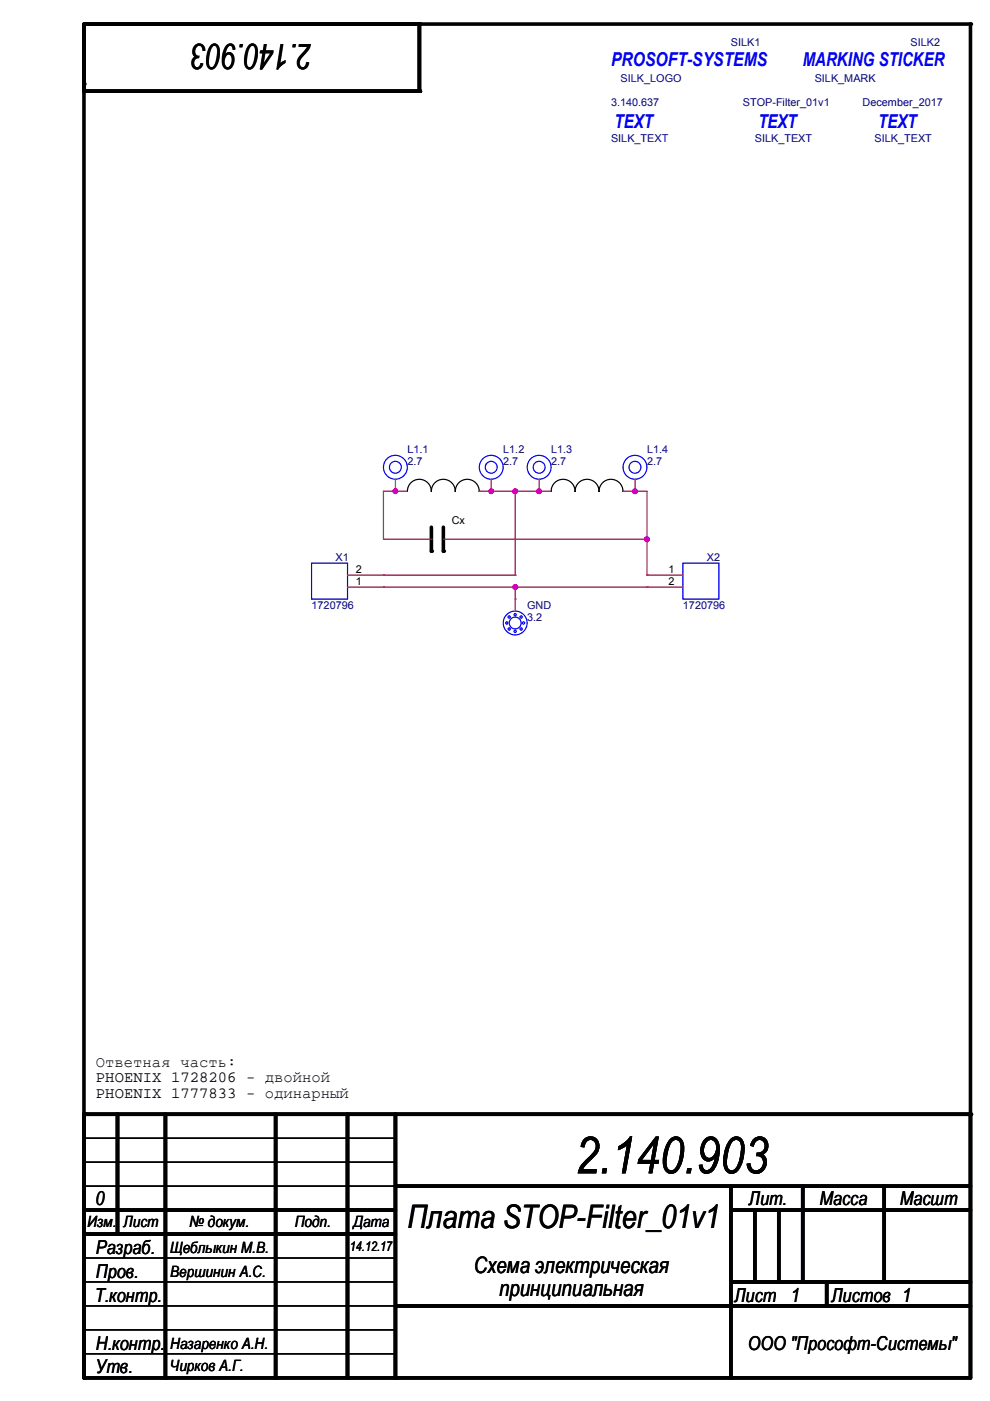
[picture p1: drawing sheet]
<svg xmlns="http://www.w3.org/2000/svg" width="210mm" height="297mm" viewBox="0 0 210 297" stroke-linecap="round" stroke-linejoin="round" font-family="sans-serif">
<g fill="none" stroke="#000" stroke-width=".76">
<path d="M17.8 5.1h188v287h-188v-286.7M88.9 5.1v14.2h-71.1M91.5 111.8v5.1M94 111.8v5.1M18.1 236.2h187.7M24.9 236.2v25.4M35.1 236.2v55.9M58.4 236.2v55.9M73.7 236.2v55.9M83.8 236.2v55.9M17.8 256.6h66M83.8 251.5h122"/>
<path d="M155 251.5v40.6M155 256.6h50.8M160 256.6v15.2M165.1 256.6v15.2M170.2 251.5v20.3M187.5 251.5v20.3M17.8 261.6h66M83.8 276.9h122M155 271.8h50.8M175.3 271.8v5.1"/>
</g>
<g fill="#000">
<circle cx="17.8" cy="17.8" r=".38"/>
<circle cx="17.8" cy="19.3" r=".38"/>
<circle cx="88.9" cy="5.1" r=".38"/>
<circle cx="88.9" cy="19.3" r=".38"/>
<circle cx="205.8" cy="5.1" r=".38"/>
<circle cx="91.5" cy="116.9" r=".38"/>
<circle cx="94" cy="116.9" r=".38"/>
<circle cx="17.8" cy="236.2" r=".38"/>
<circle cx="18.1" cy="236.2" r=".38"/>
<circle cx="205.8" cy="236.2" r=".38"/>
<circle cx="17.8" cy="256.6" r=".38"/>
<circle cx="83.8" cy="251.5" r=".38"/>
<circle cx="155" cy="256.6" r=".38"/>
<circle cx="17.8" cy="261.6" r=".38"/>
<circle cx="24.9" cy="261.6" r=".38"/>
<circle cx="83.8" cy="276.9" r=".38"/>
<circle cx="155" cy="271.8" r=".38"/>
<circle cx="160" cy="271.8" r=".38"/>
<circle cx="165.1" cy="271.8" r=".38"/>
<circle cx="170.2" cy="271.8" r=".38"/>
<circle cx="175.3" cy="276.9" r=".38"/>
<circle cx="187.5" cy="271.8" r=".38"/>
<circle cx="17.8" cy="292.1" r=".38"/>
<circle cx="35.1" cy="292.1" r=".38"/>
<circle cx="58.4" cy="292.1" r=".38"/>
<circle cx="73.7" cy="292.1" r=".38"/>
<circle cx="83.8" cy="292.1" r=".38"/>
<circle cx="155" cy="292.1" r=".38"/>
</g>
<g fill="none" stroke="#000" stroke-width=".25">
<path d="M86.4 104.2a2.53 2.53 0 0 1 2.5-2.6 2.53 2.53 0 0 1 2.5 2.6h.1a2.53 2.53 0 0 1 2.5-2.6 2.53 2.53 0 0 1 2.5 2.6 2.53 2.53 0 0 1 2.6-2.6 2.53 2.53 0 0 1 2.5 2.6M116.9 104.2a2.53 2.53 0 0 1 2.5-2.6 2.53 2.53 0 0 1 2.5 2.6M121.9 104.2a2.53 2.53 0 0 1 2.6-2.6 2.53 2.53 0 0 1 2.5 2.6 2.53 2.53 0 0 1 2.6-2.6 2.53 2.53 0 0 1 2.5 2.6M17.8 237h.1M17.8 236.5v.5M17.8 246.4h.1M17.8 241.3h.1M17.8 251.5h.1M17.8 246.4h66M17.8 241.3h66M17.8 251.5h66M17.8 276.9h.1"/>
<path d="M17.8 271.8h.1M17.8 266.7h.1M17.8 276.9h66M17.8 271.8h66M17.8 266.7h66M17.8 287h.1M17.8 282h.1M17.8 287h66M17.8 282h66"/>
</g>
<g fill="none" stroke="#00f" stroke-width=".25">
<path d="M66.1 119.4h7.6v7.6h-7.6zM144.8 119.4h7.6v7.6h-7.6z"/>
<circle cx="83.8" cy="99.1" r="1.26"/>
<circle cx="83.8" cy="99.1" r="2.53"/>
<circle cx="104.1" cy="99.1" r="1.26"/>
<circle cx="104.1" cy="99.1" r="2.53"/>
<circle cx="114.3" cy="99.1" r="1.26"/>
<circle cx="114.3" cy="99.1" r="2.53"/>
<circle cx="134.6" cy="99.1" r="1.26"/>
<circle cx="134.6" cy="99.1" r="2.53"/>
<circle cx="107.5" cy="132.1" r=".24"/>
<circle cx="108" cy="130.8" r=".24"/>
<circle cx="108" cy="133.4" r=".24"/>
<circle cx="109.2" cy="132.1" r="1.26"/>
<circle cx="109.2" cy="132.1" r="2.53"/>
<circle cx="109.2" cy="130.3" r=".24"/>
<circle cx="109.2" cy="133.9" r=".24"/>
<circle cx="110.5" cy="130.8" r=".24"/>
<circle cx="110.5" cy="133.4" r=".24"/>
<circle cx="111" cy="132.1" r=".24"/>
</g>
<g fill="none" stroke="#f00" stroke-width=".25">
<path d="M83.8 104.2h.1M83.8 101.6v2.6M104.2 104.2h.1M104.2 101.6v2.6M114.3 104.2h.1M114.3 101.6v2.6M134.6 104.2h.1M134.6 101.6v2.6M73.7 121.9h7.6M73.7 124.5h7.6M81.3 124.5h.1M81.3 121.9h.1"/>
<path d="M109.2 127h.1M109.2 127v2.6M137.2 121.9h.1M137.2 124.5h.1M137.2 121.9h7.6M137.2 124.5h7.6"/>
</g>
<path d="M104.2 104.2h5M109.2 104.2h.1" fill="none" stroke="#800040" stroke-width=".25"/>
<circle cx="104.1" cy="104.1" r=".5" fill="#f0f"/>
<circle cx="104.1" cy="104.1" r=".5" fill="none" stroke="#f0f" stroke-width=".25"/>
<circle cx="109.2" cy="104.1" r=".5" fill="#f0f"/>
<circle cx="109.2" cy="104.1" r=".5" fill="none" stroke="#f0f" stroke-width=".25"/>
<path d="M114.3 104.2h.1M114.3 104.2h-5.1v17.7M132.1 104.2h.1M132.1 104.2h2.5M137.2 114.3h.1M137.2 104.2v10.1M81.3 121.9h.1M81.3 121.9h27.9M109.2 121.9h.1" fill="none" stroke="#800040" stroke-width=".25"/>
<circle cx="134.6" cy="104.1" r=".5" fill="#f0f"/>
<circle cx="134.6" cy="104.1" r=".5" fill="none" stroke="#f0f" stroke-width=".25"/>
<path d="M114.3 104.2h.1M114.3 104.2h2.6" fill="none" stroke="#800040" stroke-width=".25"/>
<circle cx="114.3" cy="104.1" r=".5" fill="#f0f"/>
<circle cx="114.3" cy="104.1" r=".5" fill="none" stroke="#f0f" stroke-width=".25"/>
<path d="M83.8 104.2h.1M83.8 104.2h2.6M101.6 104.2h.1M101.6 104.2h2.6M81.3 124.5h.1M81.3 124.5h27.9" fill="none" stroke="#800040" stroke-width=".25"/>
<circle cx="109.2" cy="124.5" r=".5" fill="#f0f"/>
<circle cx="109.2" cy="124.5" r=".5" fill="none" stroke="#f0f" stroke-width=".25"/>
<path d="M81.3 104.2h.1M81.3 104.2h2.5M134.6 104.2h.1M134.6 104.2h2.6M109.2 124.5h.1M109.2 124.5v2.5M109.2 124.5h28" fill="none" stroke="#800040" stroke-width=".25"/>
<circle cx="83.8" cy="104.1" r=".5" fill="#f0f"/>
<circle cx="83.8" cy="104.1" r=".5" fill="none" stroke="#f0f" stroke-width=".25"/>
<path d="M81.3 114.3h.1M81.3 104.2v10.1M81.3 114.3h10.2M91.5 114.3h.1M94 114.3h.1M94 114.3h43.2" fill="none" stroke="#800040" stroke-width=".25"/>
<circle cx="137.2" cy="114.3" r=".5" fill="#f0f"/>
<circle cx="137.2" cy="114.3" r=".5" fill="none" stroke="#f0f" stroke-width=".25"/>
<path d="M137.2 114.3v7.6M137.2 121.9h.1" fill="none" stroke="#800040" stroke-width=".25"/>
<circle cx="104.1" cy="104.1" r=".5" fill="#f0f"/>
<circle cx="104.1" cy="104.1" r=".5" fill="none" stroke="#f0f" stroke-width=".25"/>
<circle cx="109.2" cy="104.1" r=".5" fill="#f0f"/>
<circle cx="109.2" cy="104.1" r=".5" fill="none" stroke="#f0f" stroke-width=".25"/>
<circle cx="134.6" cy="104.1" r=".5" fill="#f0f"/>
<circle cx="134.6" cy="104.1" r=".5" fill="none" stroke="#f0f" stroke-width=".25"/>
<circle cx="114.3" cy="104.1" r=".5" fill="#f0f"/>
<circle cx="114.3" cy="104.1" r=".5" fill="none" stroke="#f0f" stroke-width=".25"/>
<circle cx="109.2" cy="124.5" r=".5" fill="#f0f"/>
<circle cx="109.2" cy="124.5" r=".5" fill="none" stroke="#f0f" stroke-width=".25"/>
<circle cx="83.8" cy="104.1" r=".5" fill="#f0f"/>
<circle cx="83.8" cy="104.1" r=".5" fill="none" stroke="#f0f" stroke-width=".25"/>
<circle cx="137.2" cy="114.3" r=".5" fill="#f0f"/>
<circle cx="137.2" cy="114.3" r=".5" fill="none" stroke="#f0f" stroke-width=".25"/>
<text font-size="10.9" x="121.9" y="248.8">2.140.903</text>
<text font-size="7.4" x="66.3" y="9.3" transform="rotate(-180 66.3 9.3)">2.140.903</text>
<text font-size="6.9" x="86.4" y="260.3">Плата STOP-Filter_01v1</text>
<g font-size="4.8">
<text x="100.5" y="269.9">Схема электрическая</text>
<text x="105.8" y="274.8">принципиальная</text>
</g>
<g font-size="4.1" fill="#00f">
<text x="129.6" y="13.9">PROSOFT-SYSTEMS</text>
<text x="170.2" y="13.9">MARKING STICKER</text>
<text x="130.3" y="27.1">TEXT</text>
<text x="160.8" y="27.1">TEXT</text>
<text x="186.2" y="27.1">TEXT</text>
</g>
<g font-size="4.1">
<text x="20.3" y="255.5">0</text>
<text x="158.8" y="255.5">Лит.</text>
<text x="173.8" y="255.5">Масса</text>
<text x="190.8" y="255.5">Масшт</text>
<text x="20.3" y="265.9">Разраб.</text>
<text x="20.3" y="271">Пров.</text>
<text x="20.1" y="276.1">Т.контр.</text>
<text x="155.7" y="276.1">Лист</text>
<text x="167.7" y="276.1">1</text>
<text x="176.3" y="276.1">Листов 1</text>
<text x="20.3" y="286.2">Н.контр.</text>
<text x="158.6" y="286.2">ООО &quot;Прософт-Системы&quot;</text>
<text x="20.3" y="291">Утв.</text>
</g>
<g font-size="3.3">
<text x="20.3" y="226.2">Ответная часть:</text>
<text x="20.3" y="229.5">PHOENIX 1728206 - двойной</text>
<text x="20.3" y="232.8">PHOENIX 1777833 - одинарный</text>
<text x="18.6" y="260.1">Изм.</text>
<text x="26.2" y="260.1">Лист</text>
<text x="40.2" y="260.1">№ докум.</text>
<text x="62.5" y="260.1">Подп.</text>
<text x="75" y="260.1">Дата</text>
<text x="36.1" y="265.7">Щеблыкин М.В.</text>
<text x="36.1" y="270.8">Вершинин А.С.</text>
<text x="36.1" y="286">Назаренко А.Н.</text>
<text x="36.1" y="290.6">Чирков А.Г.</text>
</g>
<text font-size="2.8" x="74.2" y="265.3">14.12.17</text>
<g font-size="2.3" fill="#000080">
<text x="155" y="9.7">SILK1</text>
<text x="193.1" y="9.7">SILK2</text>
<text x="131.6" y="17.3">SILK_LOGO</text>
<text x="172.7" y="17.3">SILK_MARK</text>
<text x="129.6" y="22.4">3.140.637</text>
<text x="157.5" y="22.4">STOP-Filter_01v1</text>
<text x="182.9" y="22.4">December_2017</text>
<text x="129.6" y="30">SILK_TEXT</text>
<text x="160" y="30">SILK_TEXT</text>
<text x="185.4" y="30">SILK_TEXT</text>
<text x="86.4" y="98.6">2.7</text>
<text x="86.4" y="96.1">L1.1</text>
<text x="106.7" y="98.6">2.7</text>
<text x="106.7" y="96.1">L1.2</text>
<text x="116.9" y="98.6">2.7</text>
<text x="116.9" y="96.1">L1.3</text>
<text x="137.2" y="98.6">2.7</text>
<text x="137.2" y="96.1">L1.4</text>
<text x="71.1" y="118.9">X1</text>
<text x="149.9" y="118.9">X2</text>
<text x="66.1" y="129.1">1720796</text>
<text x="111.8" y="131.6">3.2</text>
<text x="111.8" y="129.1">GND</text>
<text x="144.8" y="129.1">1720796</text>
</g>
<g font-size="2.3">
<text x="95.8" y="111">Cx</text>
<text x="75.5" y="124">1</text>
<text x="75.5" y="121.4">2</text>
<text x="141.8" y="121.4">1</text>
<text x="141.8" y="124">2</text>
</g>
</svg>
